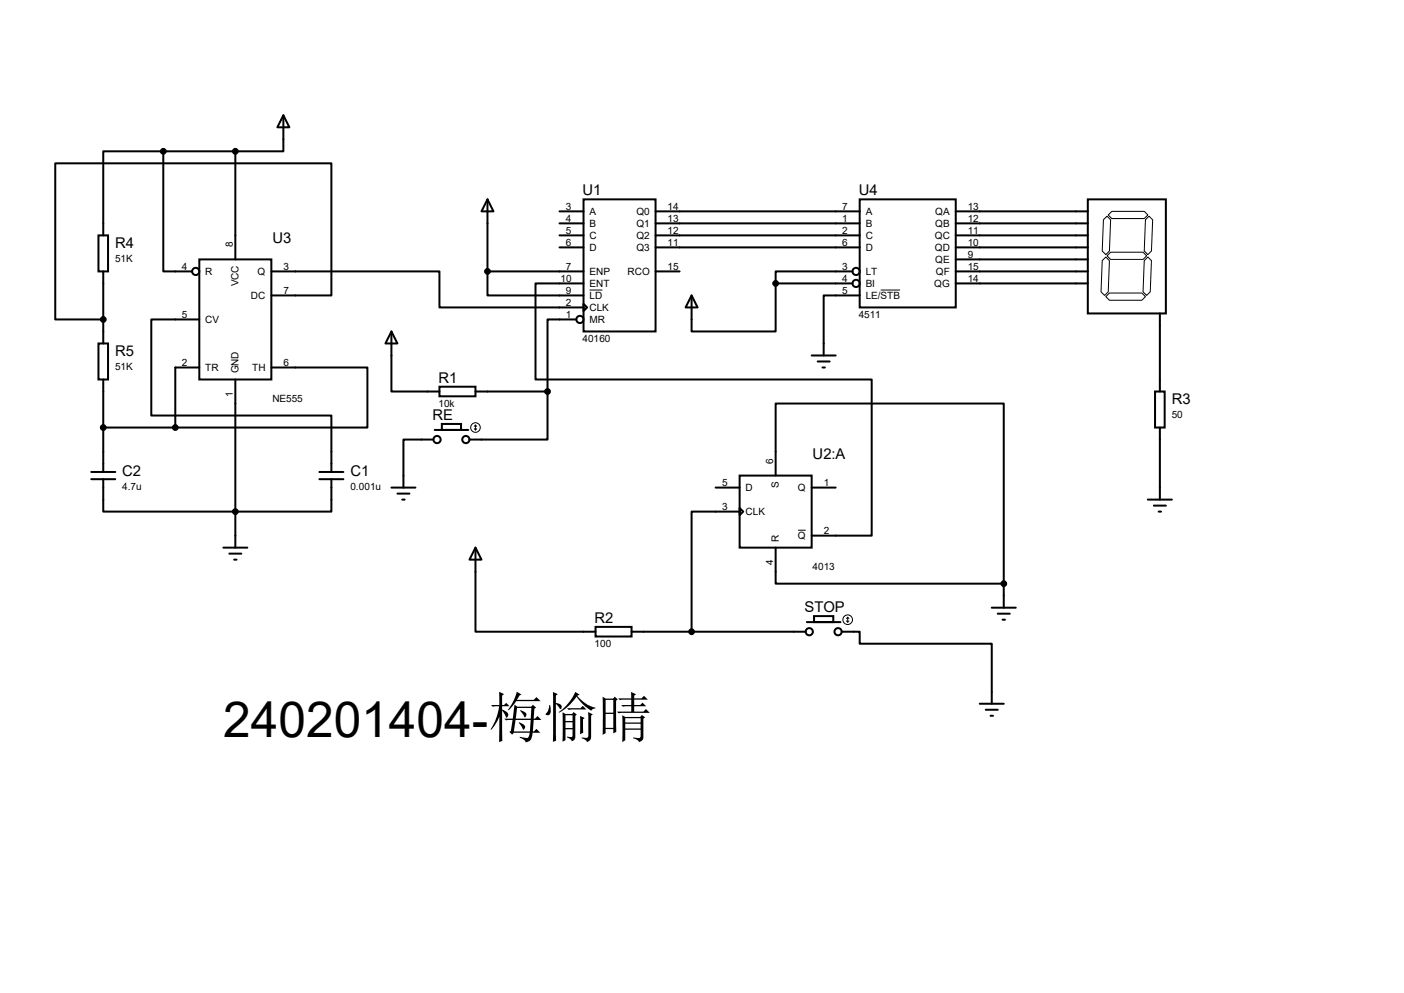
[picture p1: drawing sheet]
<svg xmlns="http://www.w3.org/2000/svg" width="297mm" height="210mm" viewBox="0 0 297 210" stroke-linecap="round" stroke-linejoin="round" font-family="sans-serif">
<g fill="none" stroke="#000" stroke-width=".42">
<path d="M34.5 32h-12.7v17.8M34.5 32v25.4h6.1M34.5 32h15.3M49.8 32v22.9M59.9 24.4l1.3 2.5h-2.5zM59.9 24.4v7.6h-10.1M20.8 49.8h2.1v7.6h-2.1zM21.8 57.4v15.2M42.2 54.9h15.2v25.4h-15.2zM57.4 57.4h35.6v7.6h30.4M103.1 42.2l1.3 2.5h-2.5zM103.1 57.4v5.1h20.3"/>
<path d="M103.1 57.4h20.3M103.1 42.2v15.2M118.4 44.7h5M118.4 47.2h5M118.4 49.8h5M118.4 52.3h5M123.4 42.2h15.3v27.9h-15.3zM123.4 59.9h-10.1v20.4h71.1v33h-12.7M138.7 44.7h43.2M138.7 47.2h43.2M138.7 49.8h43.2M138.7 52.3h43.2"/>
<path d="M138.7 57.4h5.1M164.1 59.9v10.2h-17.8v-7.6M164.1 59.9h16.2M180.3 57.4h-16.2v2.5M181.9 42.2h20.3v22.8h-20.3zM202.2 44.7h27.9M202.2 47.2h27.9M202.2 49.8h27.9M202.2 52.3h27.9M202.2 54.9h27.9M202.2 57.4h27.9M202.2 59.9h27.9"/>
<path d="M230.1 42.2h16.5v24.1h-16.5zM20.8 72.6h2.1v7.7h-2.1zM42.2 67.6h-10.2v20.3h38.1v11.9M42.2 77.7h-5.1v12.7M57.4 62.5h12.7v-28h-58.4v33.1h10.1M57.4 77.7h20.3v12.7h-40.6M82.8 70.1l1.3 2.5h-2.6zM82.8 70.1v12.7h10.2M121.9 67.6h-6.1v15.2M123.4 64.3l.8 .7-.8 .8zM146.3 62.5l1.3 2.5h-2.6zM171.7 75.2h5.1"/>
<path d="M173 76.5h2.5M174 77.7h.5M181.9 62.5h-7.7v12.7M245.4 66.3v16.5M19.3 99.8h5.1M21.8 80.3v19.5M21.8 90.4h15.3M49.8 80.3v35.5M67.6 99.8h5M91.7 93h-6.4v10.1M91.9 90.9h7.2M93 81.8h7.6v2h-7.6z"/>
<path d="M93.5 89.7h4v1.2h-4zM100.6 82.8h15.2M115.8 82.8v10.2h-16.5M244.3 82.8h2.1v7.6h-2.1zM245.4 90.4v15.3M19.3 101.3h5.1M21.8 101.3v6.9h48.3v-6.9M47.2 115.8h5.1M48.5 117.1h2.6M49.5 118.4h.5M67.6 101.3h5M82.8 103.1h5.1"/>
<path d="M84.1 104.4h2.5M85.1 105.7h.5M100.6 115.8l1.3 2.6h-2.6zM100.6 115.8v17.8h25.4M151.4 103.1h5.1M156.5 100.6h15.2v15.2h-15.2zM156.5 107.4l.7 .8-.7 .8zM156.5 108.2h-10.2v25.4M164.1 115.8v7.6h48.2M164.1 100.6v-15.3h48.2v38.1M171.7 103.1h5.1M242.8 105.7h5.1"/>
<path d="M244.1 106.9h2.5M245.1 108.2h.5M126 132.6h7.6v2h-7.6zM133.6 133.6h36.8M170.7 131.6h7.1M172.2 130.3h4.1v1.3h-4.1zM178.1 133.6h3.8v2.5h27.9v12.7M209.8 128.5h5.1M211.1 129.8h2.5M212.1 131.1h.5M212.3 123.4v5.1M207.3 148.8h5"/>
<path d="M208.5 150.1h2.6M209.5 151.4h.6"/>
<circle cx="41.4" cy="57.4" r=".76"/>
<circle cx="181.1" cy="59.9" r=".76"/>
<circle cx="181.1" cy="57.4" r=".76"/>
<circle cx="122.7" cy="67.6" r=".76"/>
<circle cx="92.5" cy="93" r=".76"/>
<circle cx="98.6" cy="93" r=".76"/>
<circle cx="171.2" cy="133.6" r=".76"/>
<circle cx="177.3" cy="133.6" r=".76"/>
</g>
<g fill="none" stroke="#000" stroke-width=".21">
<path d="M233.4 46.5l.8-.8 .7 .8-.2 6.6-.8 .7-.7-.7zM233.9 54.4l.8 .7-.3 6.6-.7 .8-.8-.8 .3-6.6zM234.2 54.1l.7-.8h6.9l.8 .8-.8 .8h-6.9zM234.4 45.5l.8-.8h6.9l.7 .8-.7 .7h-6.9zM242.1 55.1l.7-.7 .8 .7-.3 6.6-.7 .8-.8-.8zM243.1 45.7l.7 .8-.2 6.6-.8 .7-.7-.7 .2-6.6zM124.7 61.3h2.7M186.3 61.3h4.1M233.9 62.7l.8-.7h6.9l.7 .7-.7 .8h-6.9zM100.3 90.7l.3 .2M100.6 89.9v1M100.6 89.9l-.3 .3"/>
<path d="M100.6 89.9l.2 .3M100.8 90.7l-.2 .2M168.8 112.1h1.6M179.1 131.3l.2 .3M179.3 130.6v1M179.3 130.6l-.2 .2M179.3 130.6l.3 .2M179.6 131.3l-.3 .3"/>
<circle cx="100.6" cy="90.4" r="1.02"/>
<circle cx="179.3" cy="131.1" r="1.02"/>
</g>
<g fill="#000" stroke="#000" stroke-width=".42">
<circle cx="34.5" cy="32" r=".51"/>
<circle cx="49.8" cy="32" r=".51"/>
<circle cx="103.1" cy="57.4" r=".51"/>
<circle cx="164.1" cy="59.9" r=".51"/>
<circle cx="21.8" cy="67.6" r=".51"/>
<circle cx="21.8" cy="90.4" r=".51"/>
<circle cx="37.1" cy="90.4" r=".51"/>
<circle cx="115.8" cy="82.8" r=".51"/>
<circle cx="49.8" cy="108.2" r=".51"/>
<circle cx="146.3" cy="133.6" r=".51"/>
<circle cx="212.3" cy="123.4" r=".51"/>
</g>
<text font-size="10.5" x="47.2" y="155.8">240201404-梅愉晴</text>
<g font-size="3.1">
<text x="123.2" y="41.3">U1</text>
<text x="181.7" y="41.3">U4</text>
<text x="24.3" y="52.4">R4</text>
<text x="57.6" y="51.4">U3</text>
<text x="24.3" y="75.3">R5</text>
<text x="92.8" y="80.9">R1</text>
<text x="91.5" y="88.8">RE</text>
<text x="247.9" y="85.4">R3</text>
<text x="25.9" y="100.7">C2</text>
<text x="74.1" y="100.7">C1</text>
<text x="171.9" y="97.2">U2:A</text>
<text x="125.8" y="131.7">R2</text>
<text x="170.2" y="129.4">STOP</text>
</g>
<g font-size="2.1">
<text x="119.7" y="44.3">3</text>
<text x="119.7" y="46.9">4</text>
<text x="124.7" y="45.5">A</text>
<text x="134.6" y="45.5">Q0</text>
<text x="141.2" y="44.3">14</text>
<text x="141.2" y="46.9">13</text>
<text x="178.1" y="44.3">7</text>
<text x="178.1" y="46.9">1</text>
<text x="183.1" y="45.5">A</text>
<text x="197.9" y="45.5">QA</text>
<text x="204.7" y="44.3">13</text>
<text x="204.7" y="46.9">12</text>
<text x="49.3" y="52.3" transform="rotate(-90 49.3 52.3)">8</text>
<text x="119.7" y="49.4">5</text>
<text x="119.7" y="51.9">6</text>
<text x="124.7" y="48">B</text>
<text x="124.7" y="50.5">C</text>
<text x="124.7" y="53.1">D</text>
<text x="134.6" y="48">Q1</text>
<text x="134.6" y="50.5">Q2</text>
<text x="134.6" y="53.1">Q3</text>
<text x="141.2" y="49.4">12</text>
<text x="141.2" y="51.9">11</text>
<text x="178.1" y="49.4">2</text>
<text x="178.1" y="51.9">6</text>
<text x="183.1" y="48">B</text>
<text x="183.1" y="50.5">C</text>
<text x="183.1" y="53.1">D</text>
<text x="197.8" y="50.5">QC</text>
<text x="197.8" y="53.1">QD</text>
<text x="197.9" y="48">QB</text>
<text x="204.7" y="49.4">11</text>
<text x="204.7" y="51.9">10</text>
<text x="24.3" y="55.3">51K</text>
<text x="38.4" y="57">4</text>
<text x="43.4" y="58.2">R</text>
<text x="54.5" y="58.2">Q</text>
<text x="59.9" y="57">3</text>
<text x="118.6" y="59.6">10</text>
<text x="119.7" y="57">7</text>
<text x="124.7" y="58.2">ENP</text>
<text x="132.8" y="58.2">RCO</text>
<text x="141.2" y="57">15</text>
<text x="178.1" y="57">3</text>
<text x="178.1" y="59.6">4</text>
<text x="183.1" y="58.2">LT</text>
<text x="197.9" y="55.6">QE</text>
<text x="198" y="58.2">QF</text>
<text x="204.7" y="54.5">9</text>
<text x="204.7" y="57">15</text>
<text x="204.7" y="59.6">14</text>
<text x="50.5" y="60.6" transform="rotate(-90 50.5 60.6)">VCC</text>
<text x="53.1" y="63.2">DC</text>
<text x="59.9" y="62.1">7</text>
<text x="119.7" y="62.1">9</text>
<text x="119.7" y="64.6">2</text>
<text x="124.7" y="60.7">ENT</text>
<text x="124.7" y="63.2">LD</text>
<text x="124.7" y="65.8">CLK</text>
<text x="178.1" y="62.1">5</text>
<text x="183.1" y="60.7">BI</text>
<text x="183.1" y="63.2">LE/STB</text>
<text x="197.7" y="60.7">QG</text>
<text x="38.4" y="67.2">5</text>
<text x="43.4" y="68.3">CV</text>
<text x="119.7" y="67.2">1</text>
<text x="124.7" y="68.3">MR</text>
<text x="181.7" y="67.2">4511</text>
<text x="38.4" y="77.3">2</text>
<text x="59.9" y="77.3">6</text>
<text x="123.2" y="72.3">40160</text>
<text x="24.3" y="78.2">51K</text>
<text x="43.4" y="78.5">TR</text>
<text x="49.3" y="84" transform="rotate(-90 49.3 84)">1</text>
<text x="50.5" y="79" transform="rotate(-90 50.5 79)">GND</text>
<text x="53.3" y="78.5">TH</text>
<text x="57.6" y="85">NE555</text>
<text x="92.8" y="86">10k</text>
<text x="247.9" y="88.3">50</text>
<text x="163.6" y="98" transform="rotate(-90 163.6 98)">6</text>
<text x="25.9" y="103.6">4.7u</text>
<text x="74.1" y="103.6">0.001u</text>
<text x="152.7" y="102.7">5</text>
<text x="152.7" y="107.8">3</text>
<text x="157.7" y="103.9">D</text>
<text x="164.8" y="103.3" transform="rotate(-90 164.8 103.3)">S</text>
<text x="168.8" y="103.9">Q</text>
<text x="174.2" y="102.7">1</text>
<text x="157.7" y="109">CLK</text>
<text x="174.2" y="112.9">2</text>
<text x="163.6" y="119.5" transform="rotate(-90 163.6 119.5)">4</text>
<text x="164.8" y="114.6" transform="rotate(-90 164.8 114.6)">R</text>
<text x="168.8" y="114">Q</text>
<text x="171.9" y="120.5">4013</text>
<text x="125.8" y="136.8">100</text>
</g>
</svg>
